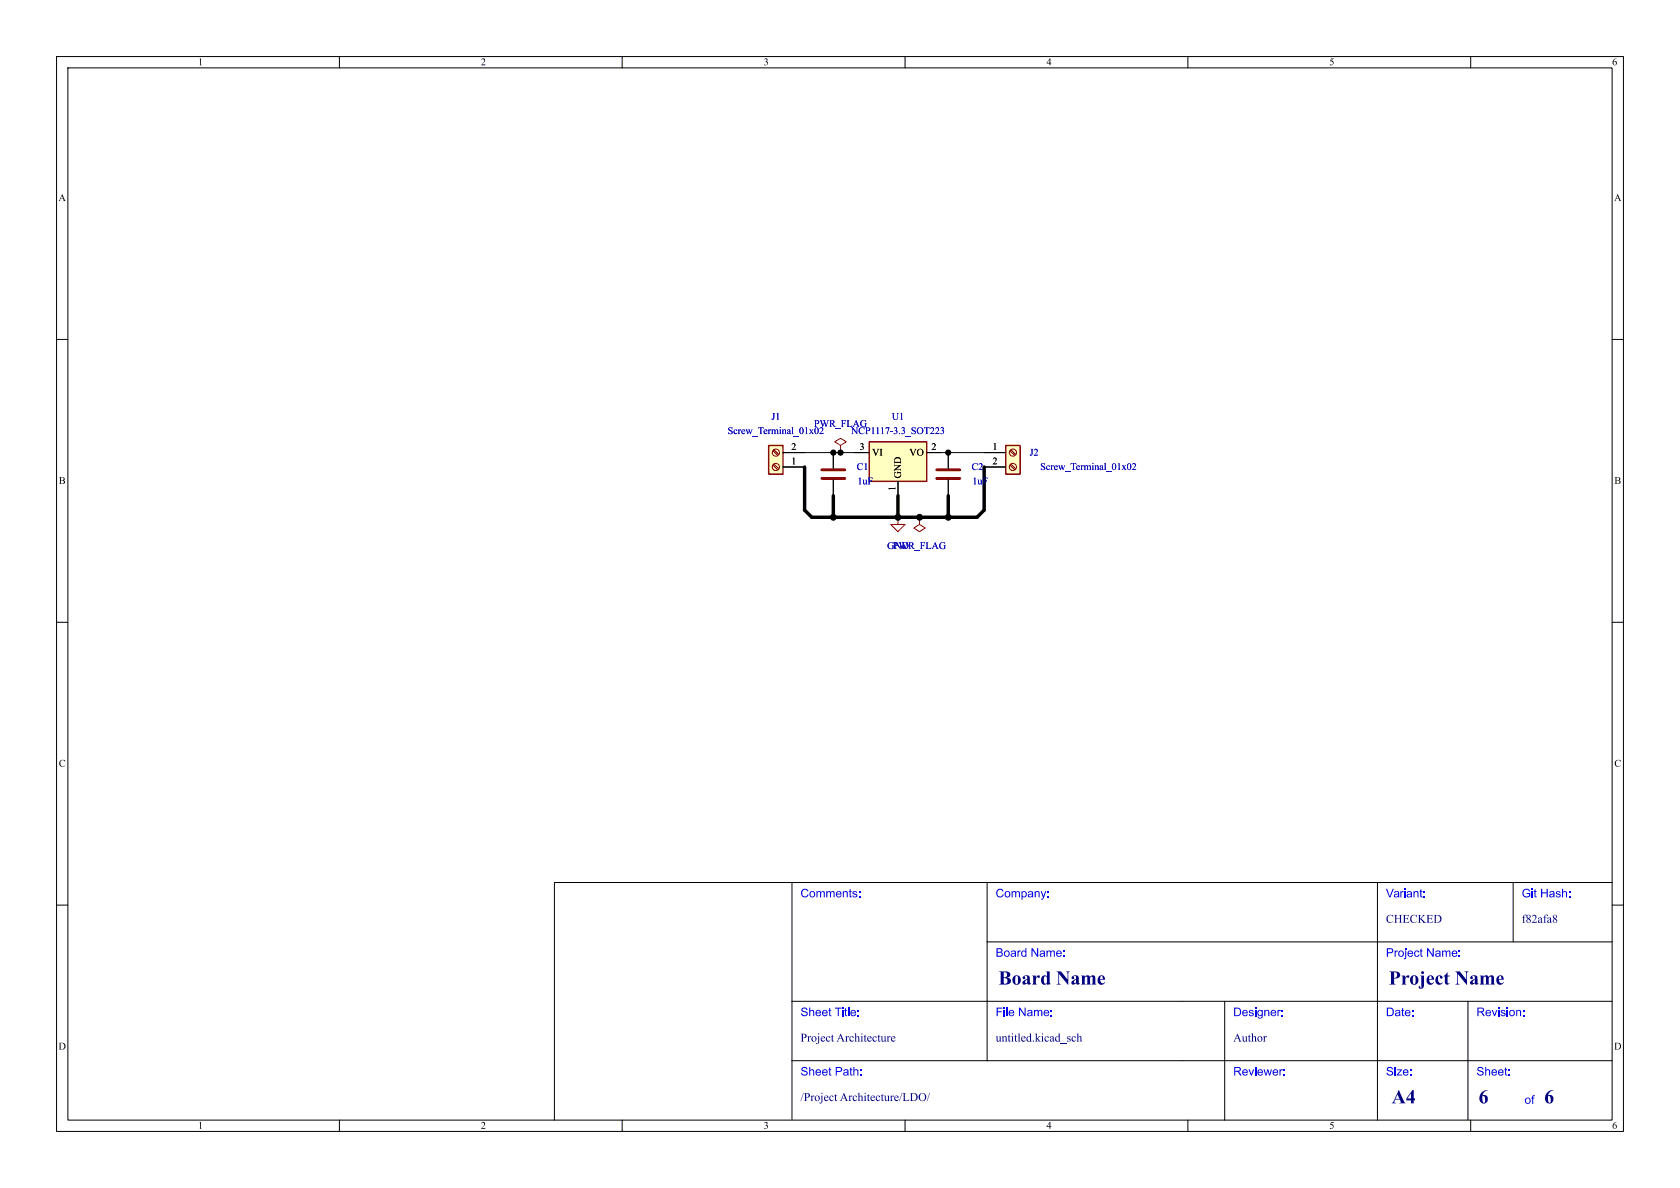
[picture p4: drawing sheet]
<svg xmlns="http://www.w3.org/2000/svg" width="297mm" height="210mm" viewBox="0 0 297 210" stroke-linecap="round" stroke-linejoin="round" font-family="sans-serif">
<g fill="none" stroke="#000" stroke-width=".18">
<path d="M10 10h277v190h-277zM12 12h273v186h-273zM60 10v2M110 10v2M160 10v2M210 10v2M260 10v2M10 60h2M285 60h2M10 110h2M285 110h2M140 156v42"/>
<path d="M174.5 156v31.5M243.5 156v42M267.5 156v10.5M285 156h-187v42M10 160h2M140 177h145M174.5 166.5h110.5M216.5 177v21M259.5 177v21M285 160h2M60 198v2M110 198v2"/>
<path d="M140 187.5h145M160 198v2M210 198v2M260 198v2"/>
</g>
<path d="M177.8 78.7h2.5v5.1h-2.5z" fill="#ffffc2"/>
<path d="M177.8 78.7h2.5v5.1h-2.5z" fill="none" stroke="#840000" stroke-width=".25"/>
<g fill="none" stroke="#840000" stroke-width=".18">
<path d="M148.6 78.7l1-.6-1-.6-1 .6 1 .6v1.3M178.5 79.7l.9 .8M178.7 79.5l.9 .8M178.5 82.2l.9 .9M178.7 82l.9 .9"/>
<circle cx="179.1" cy="80" r=".63"/>
<circle cx="179.1" cy="82.5" r=".63"/>
</g>
<path d="M148.6 80h.1M167.6 80v2.8M167.6 84.8v2.8M174 80h3.8M174 82.6h3.8" fill="none" stroke="#000" stroke-width=".18"/>
<path d="M165.6 83.1h4.1M165.6 84.6h4.1" fill="none" stroke="#840000" stroke-width=".51"/>
<path d="M153.7 78.1h10.1v7h-10.1z" fill="#ffffc2"/>
<path d="M153.7 78.1h10.1v7h-10.1z" fill="none" stroke="#840000" stroke-width=".25"/>
<path d="M147.3 80v2.8M147.3 84.8v2.8M151.1 80h2.6M158.7 91.4h.1M158.7 85.1v2.5M162.6 91.4h.1M163.8 80h2.6" fill="none" stroke="#000" stroke-width=".18"/>
<path d="M145.3 83.1h4.1M145.3 84.6h4.1" fill="none" stroke="#840000" stroke-width=".51"/>
<path d="M158.7 91.4v1.3h1.3l-1.3 1.3-1.2-1.3h1.2M162.6 91.4v1.3l1 .6-1 .7-1.1-.7 1.1-.6" fill="none" stroke="#840000" stroke-width=".18"/>
<path d="M135.9 78.7h2.5v5.1h-2.5z" fill="#ffffc2"/>
<path d="M135.9 78.7h2.5v5.1h-2.5z" fill="none" stroke="#840000" stroke-width=".25"/>
<g fill="none" stroke="#840000" stroke-width=".18">
<path d="M136.7 79.7l.8 .8M136.8 79.5l.9 .8M136.7 82.2l.8 .9M136.8 82l.9 .9"/>
<circle cx="137.2" cy="82.5" r=".63"/>
<circle cx="137.2" cy="80" r=".63"/>
</g>
<path d="M138.4 82.6h3.8M138.4 80h15.3M147.3 80v2.8M147.3 84.8v2.8M148.6 80h.1M158.7 91.4h.1M158.7 85.1v2.5M162.6 91.4h.1M163.8 80h14M167.6 80v2.8M167.6 84.8v2.8M174 82.6h3.8" fill="none" stroke="#000" stroke-width=".18"/>
<path d="M142.2 82.6v7.6l1.3 1.2h29.2l1.3-1.2v-7.6M147.3 87.6v3.8M158.7 87.6v3.8M167.6 87.6v3.8" fill="none" stroke="#000" stroke-width=".61"/>
<g fill="#000" stroke="#000" stroke-width=".18">
<circle cx="147.3" cy="80" r=".46"/>
<circle cx="147.3" cy="91.4" r=".52"/>
<circle cx="148.6" cy="80" r=".46"/>
<circle cx="158.8" cy="91.4" r=".52"/>
<circle cx="162.6" cy="91.4" r=".52"/>
<circle cx="167.6" cy="80" r=".46"/>
<circle cx="167.6" cy="91.4" r=".52"/>
</g>
<g font-size="3.5" fill="#00007f">
<text x="176.5" y="174.9">BoardName</text>
<text x="245.5" y="174.9">ProjectName</text>
<text x="246" y="195.9">A4</text>
<text x="261.4" y="196">6</text>
<text x="273" y="196">6</text>
</g>
<g font-size="2.1" fill="#00f">
<text x="141.5" y="159.2">Comments:</text>
<text x="176" y="159.2">Company:</text>
<text x="245" y="159.2">Variant:</text>
<text x="269" y="159.2">Git Hash:</text>
<text x="176" y="169.7">Board Name:</text>
<text x="245" y="169.7">Project Name:</text>
<text x="141.5" y="180.2">Sheet Title:</text>
<text x="176" y="180.2">File Name:</text>
<text x="218" y="180.2">Designer:</text>
<text x="245" y="180.2">Date:</text>
<text x="261" y="180.2">Revision:</text>
<text x="141.5" y="190.7">Sheet Path:</text>
<text x="218" y="190.7">Reviewer:</text>
<text x="245" y="190.7">Size:</text>
<text x="261" y="190.7">Sheet:</text>
<text x="269.5" y="195.7">of</text>
</g>
<g font-size="2.1" fill="#00007f">
<text x="245" y="163.7">CHECKED</text>
<text x="269" y="163.7">f82afa8</text>
<text x="141.5" y="184.7">ProjectArchitecture</text>
<text x="176" y="184.7">untitled.kicad_sch</text>
<text x="218" y="184.7">Author</text>
<text x="141.5" y="195.2">/ProjectArchitecture/LDO/</text>
</g>
<g font-size="1.8">
<text x="35" y="12">1</text>
<text x="85" y="12">2</text>
<text x="135" y="12">3</text>
<text x="185" y="12">4</text>
<text x="235" y="12">5</text>
<text x="285" y="12">6</text>
<text x="10.3" y="36">A</text>
<text x="285.3" y="36">A</text>
<text x="139.9" y="82.3">1</text>
<text x="139.9" y="79.8">2</text>
<text x="152" y="79.8">3</text>
<text x="154.2" y="81">VI</text>
<text x="160.8" y="81">VO</text>
<text x="164.7" y="79.8">2</text>
<text x="175.5" y="79.8">1</text>
<text x="175.5" y="82.3">2</text>
<text x="10.4" y="86">B</text>
<text x="158.5" y="86.8" transform="rotate(-90 158.5 86.8)">1</text>
<text x="159.7" y="84.6" transform="rotate(-90 159.7 84.6)">GND</text>
<text x="285.4" y="86">B</text>
<text x="10.4" y="136">C</text>
<text x="285.4" y="136">C</text>
<text x="10.3" y="186">D</text>
<text x="285.3" y="186">D</text>
<text x="35" y="200">1</text>
<text x="85" y="200">2</text>
<text x="135" y="200">3</text>
<text x="185" y="200">4</text>
<text x="235" y="200">5</text>
<text x="285" y="200">6</text>
</g>
<g font-size="1.8" fill="#0000c2">
<text x="128.6" y="77.2">Screw_Terminal_01x02</text>
<text x="136.4" y="74.6">J1</text>
<text x="143.9" y="75.9">PWR_FLAG</text>
<text x="150.5" y="77.2">NCP1117-3.3_SOT223</text>
<text x="157.7" y="74.6">U1</text>
<text x="151.4" y="83.5">C1</text>
<text x="171.8" y="83.5">C2</text>
<text x="182" y="81">J2</text>
<text x="183.9" y="83.5">Screw_Terminal_01x02</text>
<text x="151.6" y="86.1">1uF</text>
<text x="171.9" y="86.1">1uF</text>
<text x="156.8" y="97.5">GND</text>
<text x="157.9" y="97.5">PWR_FLAG</text>
</g>
</svg>
